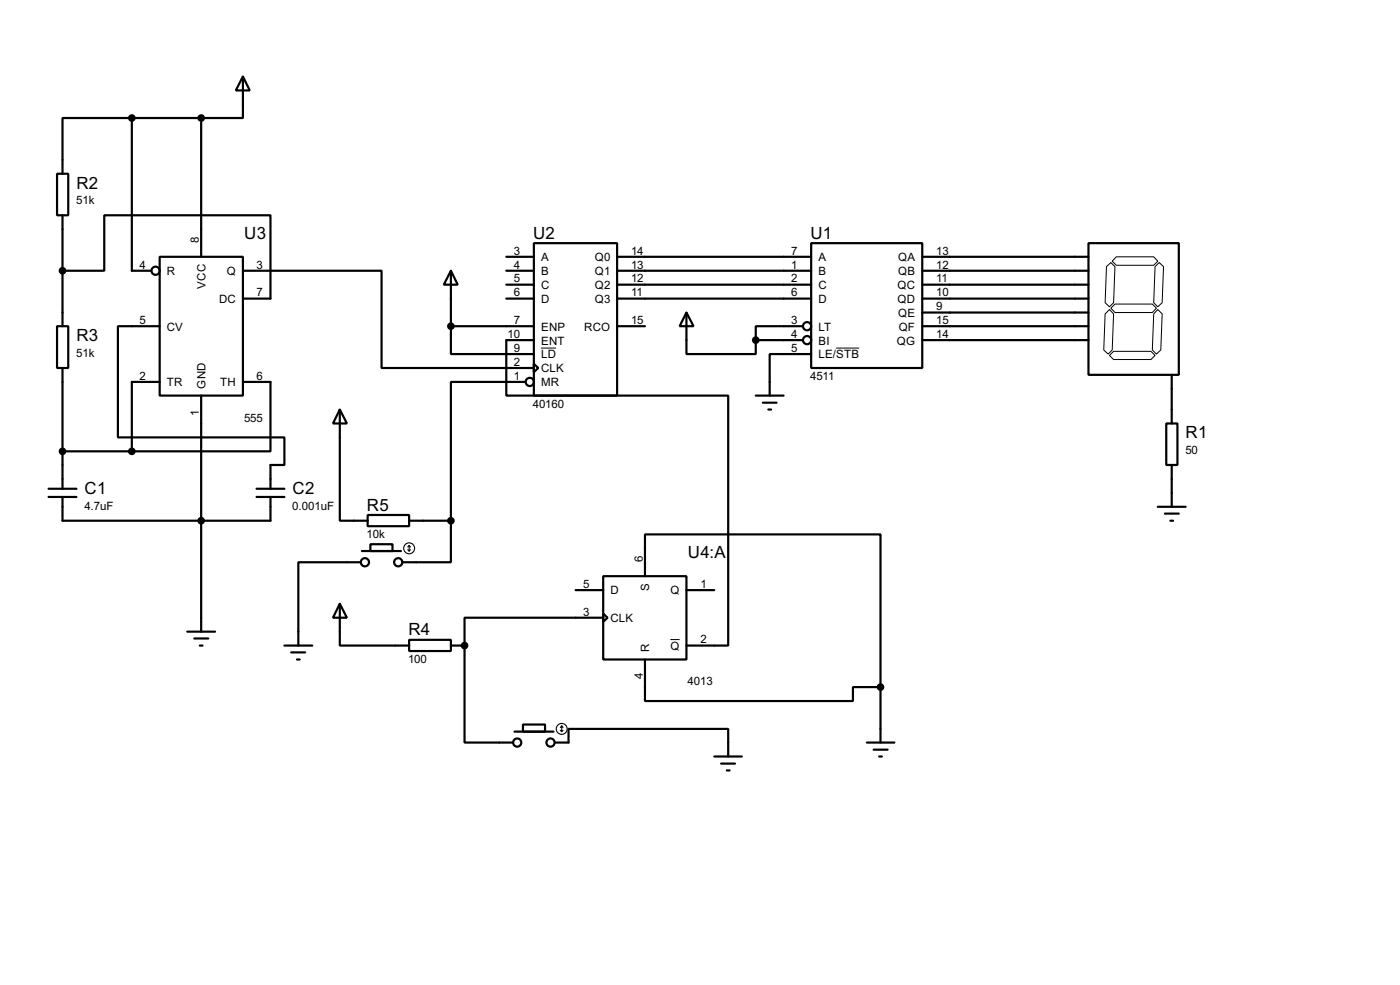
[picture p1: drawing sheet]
<svg xmlns="http://www.w3.org/2000/svg" width="256mm" height="180mm" viewBox="0 0 256 180" stroke-linecap="round" stroke-linejoin="round" font-family="sans-serif">
<g fill="none" stroke="#000" stroke-width=".4">
<path d="M44.5 14l1.3 2.6h-2.6zM44.5 14v7.6h-7.6M10.5 31.8h2v7.6h-2zM11.5 39.4v20.3M24.2 21.6h-12.7v10.2M24.2 21.6v28h3.5M24.2 21.6h12.7M36.9 21.6v25.4M10.5 59.7h2v7.7h-2zM11.5 49.6h7.6v-10.2h30.5v15.3h-5.1M29.3 47h15.2v25.4h-15.2zM29.3 59.7h-7.7v20.4h30.5v5h-2.5v4.4"/>
<path d="M44.5 49.6h25.4v17.8h27.9M82.6 49.6l1.3 2.5h-2.6zM82.6 59.7v5.1h15.2M82.6 59.7h15.2M82.6 49.6v10.1M92.8 47h5M92.8 49.6h5M92.8 52.1h5M92.8 54.7h5M97.8 44.5h15.3v27.9h-15.3zM113.1 47h35.5M113.1 49.6h35.5"/>
<path d="M113.1 52.1h35.5M113.1 54.7h35.5M113.1 59.7h5.1M125.8 57.2l1.3 2.5h-2.6zM125.8 57.2v7.6h12.7v-2.5M147.1 59.7h-8.6v2.6M148.6 44.5h20.4v22.9h-20.4zM169 47h30.4M169 49.6h30.4M169 52.1h30.4M169 54.7h30.4M169 57.2h30.4"/>
<path d="M169 59.7h30.4M199.4 44.5h16.6v24.1h-16.6zM11.5 67.4v22.1M29.3 69.9h-5.1v12.7M36.9 72.4v43.2M44.5 69.9h5.1v12.7h-25.4M62.3 75l1.3 2.5h-2.6zM62.3 75v20.3h5.1M96.3 69.9h-13.7v25.4M97.8 66.6l.8 .8-.8 .7zM97.8 62.3h-5v10.1h40.6v45.8h-7.6M138.5 62.3h8.6"/>
<path d="M138.5 72.4h5.1M139.8 73.7h2.5M140.8 75h.5M148.6 64.8h-7.6v7.6M169 62.3h30.4M213.7 77.5h2v7.6h-2zM214.7 68.6v8.9M8.9 91h5.1M8.9 89.5h5.1M11.5 91v4.3h38.1v-4.3M11.5 82.6h12.7M47 91h5.1"/>
<path d="M47 89.5h5.1M67.4 94.3h7.6v2h-7.6zM67.9 99.6h4v1.3h-4zM75 95.3h7.6M82.6 95.3v7.6h-8.9M212.1 92.8h5.1M213.4 94h2.6M214.4 95.3h.5M214.7 85.1v7.7M34.3 115.6h5.1M35.6 116.9h2.6M36.6 118.2h.5"/>
<path d="M52.1 118.2h5.1M53.4 119.4h2.5M62.3 110.5l1.3 2.6h-2.6zM62.3 110.5v7.7h12.7M66.1 102.9h-11.4v15.3M66.3 100.9h7.2M75 117.1h7.6v2.1h-7.6zM82.6 118.2h2.5M85.1 118.2v17.7h8.9M105.5 108h5M110.5 105.5h15.3v15.2h-15.3zM110.5 112.3l.8 .8-.8 .7z"/>
<path d="M110.5 113.1h-25.4v5.1M118.2 105.5v-7.7h43.1v28M125.8 108h5.1M54.4 120.7h.5M94.3 133.9h7.1M95.8 132.6h4.1v1.3h-4.1zM101.7 135.9h2.5v-2.5h29.2v5.1M118.2 120.7v7.6h38.1v-2.5h5M130.9 138.5h5M132.1 139.8h2.6M158.8 135.9h5.1M160.1 137.2h2.5"/>
<path d="M161.1 138.5h.5M161.3 125.8v10.1M133.2 141h.5"/>
<circle cx="28.5" cy="49.6" r=".75"/>
<circle cx="147.8" cy="59.7" r=".75"/>
<circle cx="97" cy="69.9" r=".75"/>
<circle cx="147.8" cy="62.3" r=".75"/>
<circle cx="66.8" cy="102.9" r=".75"/>
<circle cx="72.9" cy="102.9" r=".75"/>
<circle cx="94.7" cy="135.9" r=".75"/>
<circle cx="100.8" cy="135.9" r=".75"/>
</g>
<circle cx="85.1" cy="118.2" r=".2" fill="#000"/>
<path d="M202.5 57.5l.8-.8 .7 .8-.2 6.6-.8 .7-.8-.7zM202.7 48.8l.8-.7 .8 .7-.3 6.6-.7 .8-.8-.8zM203.5 56.4l.8-.7h6.8l.8 .7-.8 .8h-6.8zM204.5 47h6.9l.7 .8-.7 .8h-6.9l-.7-.8zM211.6 48.8l.8-.7 .8 .7-.3 6.6-.8 .8-.7-.8zM212.1 56.7l.8 .8-.2 6.6-.8 .7-.8-.7 .3-6.6zM99.1 63.7h2.8M153.2 63.7h4.2M203.3 65.1l.7-.8h6.9l.7 .8-.7 .7h-6.9zM122.8 117.1h1.7" fill="none" stroke="#000" stroke-width=".18"/>
<g fill="#000" stroke="#000" stroke-width=".4">
<circle cx="24.1" cy="21.6" r=".5"/>
<circle cx="36.8" cy="21.6" r=".5"/>
<circle cx="11.4" cy="49.6" r=".5"/>
<circle cx="82.6" cy="59.7" r=".5"/>
<circle cx="138.4" cy="62.3" r=".5"/>
<circle cx="11.4" cy="82.6" r=".5"/>
<circle cx="24.1" cy="82.6" r=".5"/>
<circle cx="36.8" cy="95.3" r=".5"/>
<circle cx="82.6" cy="95.3" r=".5"/>
<circle cx="85.1" cy="118.2" r=".5"/>
<circle cx="161.3" cy="125.8" r=".5"/>
</g>
<g fill="none" stroke="#000" stroke-width=".2">
<path d="M75 99.9v1M75 99.9l-.3 .2M75 99.9l.2 .2M74.7 100.6l.3 .3M75.2 100.6l-.2 .3M102.7 133.7l.2 .2M102.9 132.9v1M102.9 132.9l-.2 .3M102.9 132.9l.3 .3M103.2 133.7l-.3 .2"/>
<circle cx="74.9" cy="100.4" r="1"/>
<circle cx="102.9" cy="133.4" r="1"/>
</g>
<g font-size="3.5">
<text x="14" y="34.5">R2</text>
<text x="44.8" y="43.7">U3</text>
<text x="97.7" y="43.7">U2</text>
<text x="148.5" y="43.7">U1</text>
<text x="14" y="62.4">R3</text>
<text x="217.2" y="80.2">R1</text>
<text x="15.5" y="90.4">C1</text>
<text x="53.6" y="90.4">C2</text>
<text x="67.2" y="93.5">R5</text>
<text x="126" y="102.1">U4:A</text>
<text x="74.8" y="116.3">R4</text>
</g>
<g font-size="2.4">
<text x="14" y="37.4">51k</text>
<text x="36.5" y="44.5" transform="rotate(-90 36.5 44.5)">8</text>
<text x="94.2" y="46.6">3</text>
<text x="99.1" y="47.8">A</text>
<text x="109" y="47.8">Q0</text>
<text x="115.6" y="46.6">14</text>
<text x="145" y="46.6">7</text>
<text x="149.9" y="47.8">A</text>
<text x="164.5" y="47.8">QA</text>
<text x="171.5" y="46.6">13</text>
<text x="25.6" y="49.2">4</text>
<text x="30.5" y="50.4">R</text>
<text x="37.7" y="52.8" transform="rotate(-90 37.7 52.8)">VCC</text>
<text x="41.5" y="50.4">Q</text>
<text x="47" y="49.2">3</text>
<text x="94.2" y="49.2">4</text>
<text x="94.2" y="51.7">5</text>
<text x="99.1" y="50.4">B</text>
<text x="99.1" y="52.9">C</text>
<text x="109" y="50.4">Q1</text>
<text x="109" y="52.9">Q2</text>
<text x="115.6" y="49.2">13</text>
<text x="115.6" y="51.7">12</text>
<text x="145" y="49.2">1</text>
<text x="145" y="51.7">2</text>
<text x="149.9" y="50.4">B</text>
<text x="149.9" y="52.9">C</text>
<text x="164.4" y="52.9">QC</text>
<text x="164.5" y="50.4">QB</text>
<text x="171.5" y="49.2">12</text>
<text x="171.5" y="51.7">11</text>
<text x="25.6" y="59.3">5</text>
<text x="40.1" y="55.4">DC</text>
<text x="47" y="54.3">7</text>
<text x="94.2" y="54.3">6</text>
<text x="94.2" y="59.3">7</text>
<text x="99.1" y="55.4">D</text>
<text x="109" y="55.4">Q3</text>
<text x="115.6" y="54.3">11</text>
<text x="115.6" y="59.3">15</text>
<text x="145" y="54.3">6</text>
<text x="145" y="59.3">3</text>
<text x="149.9" y="55.4">D</text>
<text x="164.4" y="55.4">QD</text>
<text x="164.5" y="58">QE</text>
<text x="171.5" y="54.3">10</text>
<text x="171.5" y="56.8">9</text>
<text x="171.5" y="59.3">15</text>
<text x="14" y="65.4">51k</text>
<text x="30.5" y="60.5">CV</text>
<text x="93" y="61.9">10</text>
<text x="94.2" y="64.4">9</text>
<text x="99.1" y="60.5">ENP</text>
<text x="99.1" y="63.1">ENT</text>
<text x="99.1" y="65.6">LD</text>
<text x="107" y="60.5">RCO</text>
<text x="145" y="61.9">4</text>
<text x="145" y="64.4">5</text>
<text x="149.9" y="60.5">LT</text>
<text x="149.9" y="63.1">BI</text>
<text x="149.9" y="65.6">LE/STB</text>
<text x="164.3" y="63.1">QG</text>
<text x="164.6" y="60.5">QF</text>
<text x="171.5" y="61.9">14</text>
<text x="25.6" y="69.5">2</text>
<text x="30.5" y="70.7">TR</text>
<text x="37.7" y="71.1" transform="rotate(-90 37.7 71.1)">GND</text>
<text x="40.3" y="70.7">TH</text>
<text x="47" y="69.5">6</text>
<text x="94.2" y="67">2</text>
<text x="94.2" y="69.5">1</text>
<text x="99.1" y="68.1">CLK</text>
<text x="99.1" y="70.7">MR</text>
<text x="148.4" y="69.5">4511</text>
<text x="36.5" y="76.1" transform="rotate(-90 36.5 76.1)">1</text>
<text x="44.7" y="77.2">555</text>
<text x="97.6" y="74.6">40160</text>
<text x="217.2" y="83.1">50</text>
<text x="15.5" y="93.3">4.7uF</text>
<text x="53.6" y="93.3">0.001uF</text>
<text x="67.2" y="98.5">10k</text>
<text x="106.9" y="107.6">5</text>
<text x="117.8" y="102.9" transform="rotate(-90 117.8 102.9)">6</text>
<text x="128.3" y="107.6">1</text>
<text x="106.9" y="112.7">3</text>
<text x="111.8" y="108.8">D</text>
<text x="111.8" y="113.9">CLK</text>
<text x="119" y="108.1" transform="rotate(-90 119 108.1)">S</text>
<text x="122.8" y="108.8">Q</text>
<text x="118.9" y="119.4" transform="rotate(-90 118.9 119.4)">R</text>
<text x="122.8" y="119">Q</text>
<text x="128.3" y="117.8">2</text>
<text x="74.8" y="121.4">100</text>
<text x="117.8" y="124.4" transform="rotate(-90 117.8 124.4)">4</text>
<text x="126" y="125.4">4013</text>
</g>
</svg>
